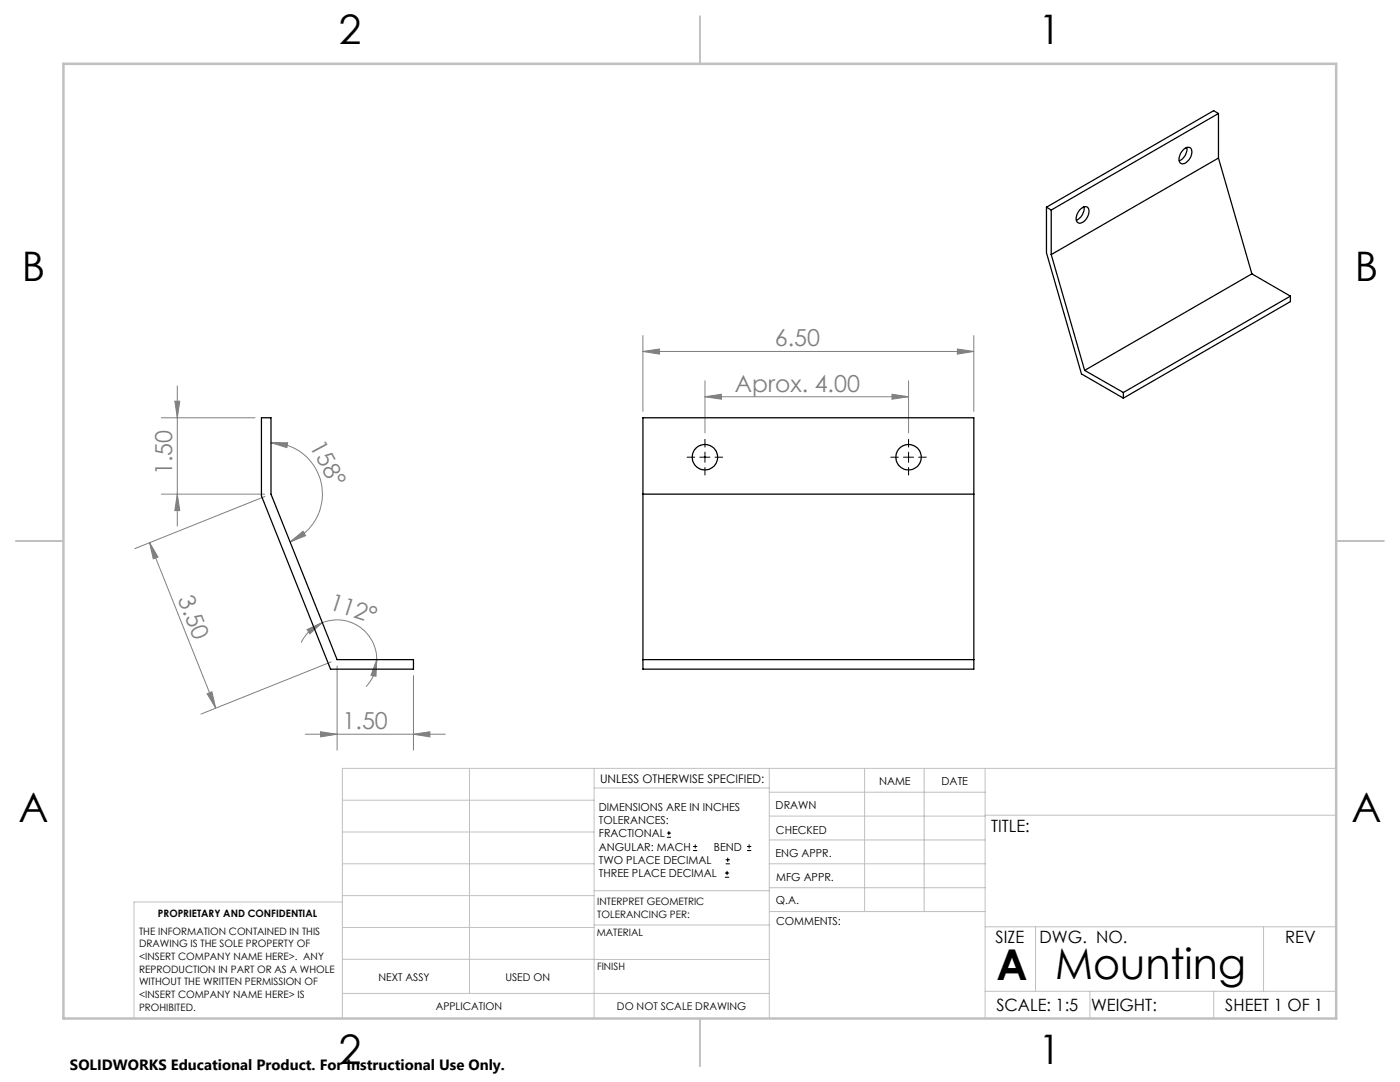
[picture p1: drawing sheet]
<svg xmlns="http://www.w3.org/2000/svg" width="279mm" height="216mm" viewBox="0 0 279 216" stroke-linecap="round" stroke-linejoin="round" font-family="sans-serif">
<g fill="none" stroke="#000" stroke-width=".2">
<path d="M137.1 91.2h1.5M139.7 91.2h2M140.7 87.7v1.5M140.7 90.2v2.1M140.7 93.3v1.5M142.7 91.2h1.5M177.8 91.2h1.5M180.3 91.2h2M181.3 87.7v1.5M181.3 90.2v2.1M181.3 93.3v1.5M183.3 91.2h1.6"/>
<path d="M133.1 167.1h.8M133.1 166.2h.8M133.5 165.8v.9M138.3 169.7h.8M138.3 168.9h.8M138.7 168.5v.8M144.7 175h.8M144.7 174.2h.8M144.8 172.4h.9M144.8 171.6h.9M145.1 173.8v.8M145.2 171.1v.9"/>
<path d="M149.1 169.7h.8M149.1 168.9h.8M149.5 168.5v.8"/>
</g>
<g fill="none" stroke="#808080" stroke-width=".2">
<path d="M35.4 77v28M128.3 70.1l3.3-.5v1.1zM128.3 67v15.1M128.3 70.1h66M140.7 79.2l3.3-.5v1zM140.7 76v10.4M140.7 79.2h40.6M178 78.7l3.3 .5-3.3 .5zM181.3 76v10.4M191.1 69.6l3.2 .5-3.2 .6zM194.3 67v15.1M32.2 83.4h18.7"/>
<path d="M32.2 98.6h20.6M34.9 80h1l-.5 3.4zM35.4 98.6l.5 3.3h-1zM52.9 99.1l-26 10.4M54.1 88.3h3.3l-.1 1zM54.1 88.3a10.3 10.3 0 0 1 10.1 8.4 10.3 10.3 0 0 1-6.3 11.4M29.8 108.3l13.2 33M29.8 108.3l1.7 2.9-.9 .3zM57.9 108.1l2.6-2.1 .5 .9zM41.3 138.4l1-.4 .7 3.3zM61.3 125.6l3-1.4-2.5 2.3zM64.3 124.2a7.9 7.9 0 0 1 10.9 7.4"/>
<path d="M64.3 124.2a7.9 7.9 0 0 0-4.2 4M66.1 132.1l-26 10.4M67.3 132.9v16.8M75.2 131.6l-.2 3.3-1-.1zM75.2 131.6a7.7 7.7 0 0 1-2.1 5.4M82.5 134.8v14.9M60.9 146.5h28M64 146l3.3 .5-3.3 .5zM82.5 146.5l3.3-.5v1z"/>
</g>
<g fill="none" stroke="#c0c0c0" stroke-width=".2">
<path d="M68.3 159.7h50.3M93.7 153.3v44.9M118.6 153.3v49.9M118.6 157.2h34.9M153.5 153.3v49.9M153.5 158.1h43.1M172.5 153.3v28.6M184.4 153.3v28.6M196.6 153.3v49.9M266.7 153.3h-198.4v49.9M68.3 178.7h50.3M68.3 172.4h50.3"/>
<path d="M68.3 166h50.3M68.3 180h-41.6v23.2M118.6 177.7h35M153.5 167.6h43.1M153.5 162.8h43.1M153.5 172.4h43.1M153.5 177.1h43.1M196.6 162.7h70.1M68.3 198.2h85.2M68.3 191.4l85.2 .1M68.3 185.1h50.3M118.6 184.6h35"/>
<path d="M153.6 181.9h43M196.6 197.8h70.1M196.6 184.9h70.1M206.7 184.9v12.9M217.5 197.8v5.4M242.2 197.8v5.4M252.2 184.9v12.9"/>
</g>
<path d="M139.7 3.2v9.5M3.1 107.9h9.6M266.7 107.9h9.5M139.7 203.2v9.6" fill="none" stroke="#c0c0c0" stroke-width=".25"/>
<path d="M12.7 12.7h254v190.5h-254z" fill="none" stroke="#c0c0c0" stroke-width=".5"/>
<g fill="#808080">
<path d="M57.9 108.1l2.6-2.1 .5 .9zM54.1 88.3h3.3l-.1 1z"/>
<path d="M75.2 131.6l-.2 3.3-1-.1zM61.3 125.6l3-1.4-2.5 2.3z"/>
<path d="M64 146l3.3 .5-3.3 .5zM82.5 146.5l3.3-.5v1zM128.3 70.1l3.3-.5v1.1zM191.1 69.6l3.2 .5-3.2 .6zM140.7 79.2l3.3-.5v1zM178 78.7l3.3 .5-3.3 .5z"/>
<path d="M34.9 80h1l-.5 3.4zM35.4 98.6l.5 3.3h-1z"/>
<path d="M29.8 108.3l1.7 2.9-.9 .3zM41.3 138.4l1-.4 .7 3.3z"/>
</g>
<g fill="none" stroke="#000" stroke-width=".25">
<path d="M236.2 29.8a.88 .88 0 0 1 .9-.4 .88 .88 0 0 1 .7 .7 2.52 2.52 0 0 1-1.8 2.6 1.08 1.08 0 0 1-.6-1.7zM236.9 29.4a2.6 2.6 0 0 1-1.6 2.7M243.2 31.5l-33.4 19.3M243.2 22.6l-33.4 19.3M243.2 22.6v8.9M243.2 22.6l-1-.5-33.4 19.2M243.2 31.5l6.6 23.1M208.8 41.3v9.1l7 24.2 8.4 4.8M208.8 41.3l1 .6M209.8 41.9v8.9M209.8 50.8l6.7 23.1M215.7 41.7a.89 .89 0 0 1 .9-.5 .89 .89 0 0 1 .7 .7 2.38 2.38 0 0 1-2 2.6 1.26 1.26 0 0 1-.3-1.9z"/>
<path d="M216.3 41.3a2.6 2.6 0 0 1-1.5 2.7M249.8 54.6l-33.3 19.3M249.8 54.6l7.7 4.5M257.5 59.1v1.1l-33.3 19.2M257.5 59.1l-33.3 19.2M216.5 73.9l7.7 4.4M224.2 78.3v1.1M52.2 83.4h1.9v15.2l13.2 33h15.2v1.9h-16.5l-13.8-34.5zM128.3 83.4h66v50.1h-66zM128.3 98.6h66M128.3 131.6h66"/>
<circle cx="140.7" cy="91.2" r="2.54"/>
<circle cx="181.3" cy="91.2" r="2.54"/>
</g>
<g font-size="8.5">
<text x="198.9" y="195.5">A</text>
<text x="210.6" y="195.4">Mounting</text>
</g>
<g font-size="8.1">
<text x="67.6" y="8.9">2</text>
<text x="207.3" y="8.9">1</text>
<text x="4.4" y="56.2">B</text>
<text x="270.4" y="56.2">B</text>
<text x="3.7" y="164.1">A</text>
<text x="269.7" y="164.1">A</text>
<text x="67.6" y="212.4">2</text>
<text x="207.3" y="212.4">1</text>
</g>
<g font-size="4.7" fill="#808080">
<text x="154.6" y="69.1">6.50</text>
<text x="146.7" y="78.1">Aprox. 4.00</text>
<text x="61.7" y="89" transform="rotate(62 61.7 89)">158°</text>
<text x="34.4" y="94.8" transform="rotate(-90 34.4 94.8)">1.50</text>
<text x="35.4" y="119.5" transform="rotate(68 35.4 119.5)">3.50</text>
<text x="65.5" y="121.6" transform="rotate(18 65.5 121.6)">112°</text>
<text x="68.4" y="145.5">1.50</text>
</g>
<g font-size="3.4">
<text x="197.8" y="166">TITLE:</text>
<text x="198.7" y="188.1">SIZE</text>
<text x="207.5" y="188.1">DWG. NO.</text>
<text x="256.5" y="188.2">REV</text>
<text x="198.8" y="201.7">SCALE: 1:5</text>
<text x="217.7" y="201.8">WEIGHT:</text>
<text x="244.5" y="201.7">SHEET 1 OF 1</text>
</g>
<text font-size="3" x="14" y="213.5">SOLIDWORKS Educational Product. For Instructional Use Only.</text>
<text font-size="2.4" x="119.8" y="156.2">UNLESS OTHERWISE SPECIFIED:</text>
<g font-size="2.2">
<text x="119.5" y="161.8">DIMENSIONS ARE IN INCHES</text>
<text x="154.8" y="161.4">DRAWN</text>
<text x="175.4" y="156.6">NAME</text>
<text x="187.9" y="156.7">DATE</text>
<text x="119.5" y="164.4">TOLERANCES:</text>
<text x="119.5" y="167.1">FRACTIONAL</text>
<text x="154.9" y="166.3">CHECKED</text>
<text x="119.5" y="169.7">ANGULAR: MACH</text>
<text x="119.5" y="172.4">TWO PLACE DECIMAL</text>
<text x="142.5" y="169.7">BEND</text>
<text x="154.8" y="171">ENG APPR.</text>
<text x="119.5" y="175">THREE PLACE DECIMAL</text>
<text x="154.9" y="175.7">MFG APPR.</text>
<text x="154.9" y="180.4">Q.A.</text>
<text x="154.9" y="184.6">COMMENTS:</text>
</g>
<g font-size="2.1">
<text x="75.5" y="195.7">NEXT ASSY</text>
<text x="100.9" y="195.7">USED ON</text>
<text x="86.9" y="201.5">APPLICATION</text>
<text x="123.1" y="201.6">DO NOT SCALE DRAWING</text>
</g>
<g font-size="2">
<text x="31.5" y="182.9">PROPRIETARY AND CONFIDENTIAL</text>
<text x="119.2" y="180.6">INTERPRET GEOMETRIC</text>
<text x="119.2" y="183.1">TOLERANCING PER:</text>
<text x="27.8" y="186.5">THE INFORMATION CONTAINED IN THIS</text>
<text x="27.8" y="189">DRAWING IS THE SOLE PROPERTY OF</text>
<text x="27.8" y="191.6">&lt;INSERT COMPANY NAME HERE&gt;. ANY</text>
<text x="119.1" y="186.7">MATERIAL</text>
<text x="27.8" y="194.1">REPRODUCTION IN PART OR AS A WHOLE</text>
<text x="27.8" y="196.6">WITHOUT THE WRITTEN PERMISSION OF</text>
<text x="119.1" y="193.5">FINISH</text>
<text x="27.8" y="199.1">&lt;INSERT COMPANY NAME HERE&gt; IS</text>
<text x="27.8" y="201.7">PROHIBITED.</text>
</g>
</svg>
